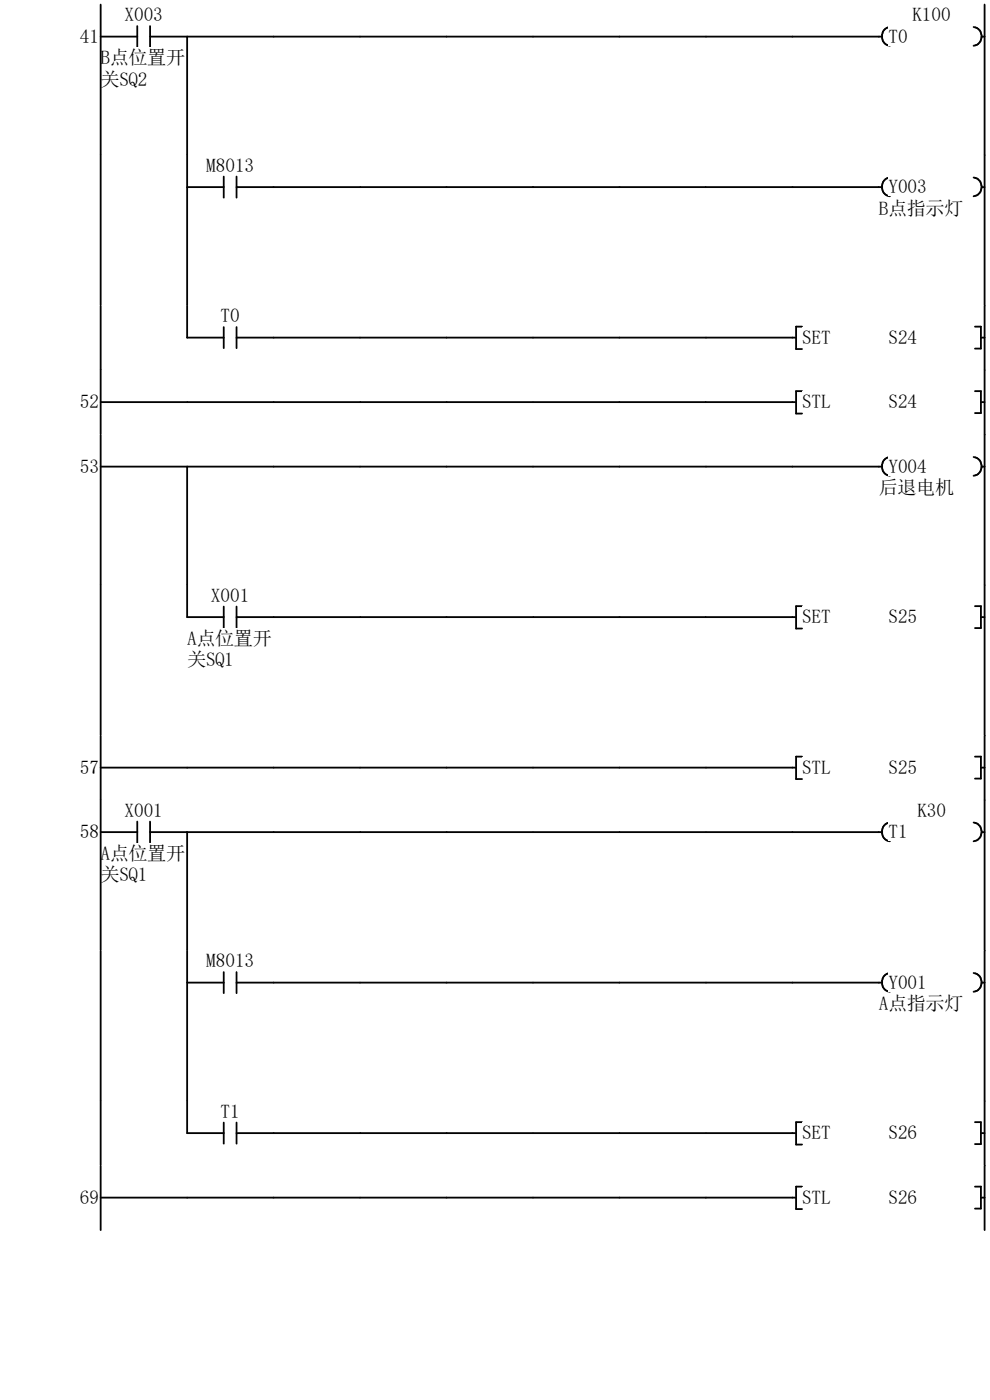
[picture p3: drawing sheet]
<svg xmlns="http://www.w3.org/2000/svg" width="210mm" height="297mm" viewBox="0 0 210 297" stroke-linecap="round" stroke-linejoin="round" font-family="sans-serif">
<path d="M21.4 7.8h7.7M29.1 5.5v4.5M31.8 7.8h7.9M31.8 5.5v4.5" fill="none" stroke="#070000" stroke-width=".39"/>
<g fill="#fff">
<path d="M21.3 10.1h17.9v4.1h-17.9z"/>
<path d="M21.3 14.6h9.9v4.2h-9.9z"/>
</g>
<path d="M21.4 1v31.9M187.1 7.8h-147.4v25.1M188.8 5.7a2.02 2.02 0 0 0-1.7 2 2.02 2.02 0 0 0 1.7 2" fill="none" stroke="#070000" stroke-width=".39"/>
<g fill="#fff">
<path d="M193.5 1h8.2v4.1h-8.2z"/>
<path d="M188.5 5.5h4v4.2h-4z"/>
</g>
<path d="M206.5 5.7a2.01 2.01 0 0 1 1.8 2 2.01 2.01 0 0 1-1.8 2M208.2 7.8h.7M208.9 1v31.9" fill="none" stroke="#070000" stroke-width=".39"/>
<path d="M1 32.9h185.5v32h-185.5z" fill-rule="evenodd" fill="#fff"/>
<path d="M186.5 32.9h22.4v32h-22.4z" fill="#fff"/>
<path d="M21.4 32.9v31.9" fill="none" stroke="#070000" stroke-width=".39"/>
<path d="M43.8 32.9h10.1v4.1h-10.1z" fill="#fff"/>
<path d="M39.7 39.7h7.8M39.7 32.9v31.9M47.5 37.5v4.4M50.2 39.7h136.9M50.2 37.5v4.4M188.8 37.7a2.02 2.02 0 0 0-1.7 1.9 2.02 2.02 0 0 0 1.7 2" fill="none" stroke="#070000" stroke-width=".39"/>
<path d="M188.5 37.5h8.1v4.1h-8.1z" fill="#fff"/>
<path d="M206.5 37.7a2.01 2.01 0 0 1 1.8 1.9 2.01 2.01 0 0 1-1.8 2M208.2 39.7h.7" fill="none" stroke="#070000" stroke-width=".39"/>
<path d="M186.4 42h17.9v4.1h-17.9z" fill="#fff"/>
<path d="M208.9 32.9v31.9" fill="none" stroke="#070000" stroke-width=".39"/>
<path d="M1 64.9h207.9v13.6h-207.9z" fill-rule="evenodd" fill="#fff"/>
<path d="M21.4 64.8v13.7" fill="none" stroke="#070000" stroke-width=".39"/>
<path d="M46.8 64.9h4v4.1h-4z" fill="#fff"/>
<path d="M39.7 64.8v6.8h7.8M47.5 69.4v4.5M50.2 71.6h118.7M50.2 69.4v4.5M170.1 69.3h-1.2v4.8h1.2" fill="none" stroke="#070000" stroke-width=".39"/>
<g fill="#fff">
<path d="M170.1 69.4h6.2v4.1h-6.2z"/>
<path d="M188.5 69.4h6.1v4.1h-6.1z"/>
</g>
<path d="M206.8 69.3h1.3v4.7h-1.3M208.1 71.6h.8M208.9 64.8v13.7" fill="none" stroke="#070000" stroke-width=".39"/>
<path d="M1 78.5h207.9v13.7h-207.9z" fill-rule="evenodd" fill="#fff"/>
<path d="M17 83.1h4v4.1h-4z" fill="#fff"/>
<path d="M21.4 78.5v13.7M21.4 85.3h147.5M170.1 83h-1.2v4.7h1.2" fill="none" stroke="#070000" stroke-width=".39"/>
<g fill="#fff">
<path d="M170.1 83.1h6.2v4.1h-6.2z"/>
<path d="M188.5 83.1h6.1v4.1h-6.1z"/>
</g>
<path d="M208.9 78.5v13.7M206.8 83h1.3v4.6h-1.3M208.1 85.3h.8" fill="none" stroke="#070000" stroke-width=".39"/>
<g fill="#fff">
<path d="M1 92.2h185.5v32h-185.5z" fill-rule="evenodd"/>
<path d="M186.5 92.2h22.4v32h-22.4zM17 96.8h4v4.1h-4z" fill-rule="evenodd"/>
</g>
<path d="M21.4 99h165.7M21.4 92.2v31.9M39.7 99v25.1M188.8 97a2.02 2.02 0 0 0-1.7 1.9 2.02 2.02 0 0 0 1.7 2" fill="none" stroke="#070000" stroke-width=".39"/>
<path d="M188.5 96.8h8.1v4.1h-8.1z" fill="#fff"/>
<path d="M206.5 97a2.01 2.01 0 0 1 1.8 1.9 2.01 2.01 0 0 1-1.8 2M208.2 99h.7" fill="none" stroke="#070000" stroke-width=".39"/>
<path d="M186.4 101.3h16v4.1h-16z" fill="#fff"/>
<path d="M208.9 92.2v31.9" fill="none" stroke="#070000" stroke-width=".39"/>
<path d="M1 124.2h207.9v31.9h-207.9z" fill-rule="evenodd" fill="#fff"/>
<path d="M21.4 124.1v32" fill="none" stroke="#070000" stroke-width=".39"/>
<path d="M44.7 124.2h8.2v4.1h-8.2z" fill="#fff"/>
<path d="M39.7 130.9h7.8M47.5 128.7v4.5M50.2 130.9h7.8M50.2 128.7v4.5" fill="none" stroke="#070000" stroke-width=".39"/>
<g fill="#fff">
<path d="M39.7 133.3h17.9v4.1h-17.9z"/>
<path d="M39.7 137.8h9.9v4.1h-9.9z"/>
</g>
<path d="M39.7 124.1v6.8M58 130.9h110.9M170.1 128.6h-1.2v4.7h1.2" fill="none" stroke="#070000" stroke-width=".39"/>
<g fill="#fff">
<path d="M170.1 128.7h6.2v4.1h-6.2z"/>
<path d="M188.5 128.7h6.1v4.1h-6.1z"/>
</g>
<path d="M206.8 128.6h1.3v4.6h-1.3M208.1 130.9h.8M208.9 124.1v32" fill="none" stroke="#070000" stroke-width=".39"/>
<path d="M1 156.1h207.9v13.7h-207.9z" fill-rule="evenodd" fill="#fff"/>
<path d="M17 160.7h4v4.1h-4z" fill="#fff"/>
<path d="M21.4 156.1v13.6M21.4 162.9h147.5M170.1 160.5h-1.2v4.8h1.2" fill="none" stroke="#070000" stroke-width=".39"/>
<g fill="#fff">
<path d="M170.1 160.6h6.2v4.1h-6.2z"/>
<path d="M188.5 160.6h6.1v4.1h-6.1z"/>
</g>
<path d="M208.9 156.1v13.6M206.8 160.5h1.3v4.7h-1.3M208.1 162.9h.8" fill="none" stroke="#070000" stroke-width=".39"/>
<g fill="#fff">
<path d="M1 169.8h185.5v31.9h-185.5z" fill-rule="evenodd"/>
<path d="M186.5 169.8h22.4v31.9h-22.4zM17 174.3h4v4.1h-4z" fill-rule="evenodd"/>
</g>
<path d="M26.4 169.8h8.1v4.1h-8.1z" fill="#fff"/>
<path d="M21.4 176.5h7.7M29.1 174.3v4.5M31.8 176.5h7.9M31.8 174.3v4.5" fill="none" stroke="#070000" stroke-width=".39"/>
<g fill="#fff">
<path d="M21.3 178.9h17.9v4.1h-17.9z"/>
<path d="M21.3 183.4h9.9v4.1h-9.9z"/>
</g>
<path d="M21.4 169.7v32M187.1 176.5h-147.4v25.2M188.8 174.5a2.02 2.02 0 0 0-1.7 2 2.02 2.02 0 0 0 1.7 2" fill="none" stroke="#070000" stroke-width=".39"/>
<g fill="#fff">
<path d="M194.6 169.8h6.1v4.1h-6.1z"/>
<path d="M188.5 174.3h4v4.1h-4z"/>
</g>
<path d="M206.5 174.5a2.01 2.01 0 0 1 1.8 2 2.01 2.01 0 0 1-1.8 2M208.2 176.5h.7M208.9 169.7v32" fill="none" stroke="#070000" stroke-width=".39"/>
<path d="M1 201.7h185.5v31.9h-185.5z" fill-rule="evenodd" fill="#fff"/>
<path d="M186.5 201.7h22.4v31.9h-22.4z" fill="#fff"/>
<path d="M21.4 201.7v31.9" fill="none" stroke="#070000" stroke-width=".39"/>
<path d="M43.8 201.7h10.1v4.1h-10.1z" fill="#fff"/>
<path d="M39.7 208.5h7.8M39.7 201.7v31.9M47.5 206.2v4.5M50.2 208.5h136.9M50.2 206.2v4.5M188.8 206.4a2.02 2.02 0 0 0-1.7 2 2.02 2.02 0 0 0 1.7 2" fill="none" stroke="#070000" stroke-width=".39"/>
<path d="M188.5 206.2h8.1v4.2h-8.1z" fill="#fff"/>
<path d="M206.5 206.4a2.01 2.01 0 0 1 1.8 2 2.01 2.01 0 0 1-1.8 2M208.2 208.5h.7" fill="none" stroke="#070000" stroke-width=".39"/>
<path d="M186.4 210.8h17.9v4.1h-17.9z" fill="#fff"/>
<path d="M208.9 201.7v31.9" fill="none" stroke="#070000" stroke-width=".39"/>
<path d="M1 233.6h207.9v13.7h-207.9z" fill-rule="evenodd" fill="#fff"/>
<path d="M21.4 233.6v13.7" fill="none" stroke="#070000" stroke-width=".39"/>
<path d="M46.8 233.6h4v4.1h-4z" fill="#fff"/>
<path d="M39.7 233.6v6.8h7.8M47.5 238.2v4.4M50.2 238.2v4.4M170.1 238.1h-1.2v4.7h1.2M50.2 240.4h118.7" fill="none" stroke="#070000" stroke-width=".39"/>
<g fill="#fff">
<path d="M170.1 238.2h6.2v4.1h-6.2z"/>
<path d="M188.5 238.2h6.1v4.1h-6.1z"/>
</g>
<path d="M206.8 238.1h1.3v4.6h-1.3M208.9 233.6v13.7M208.1 240.4h.8" fill="none" stroke="#070000" stroke-width=".39"/>
<path d="M1 247.3h207.9v13.7h-207.9z" fill-rule="evenodd" fill="#fff"/>
<path d="M17 251.9h4v4.1h-4z" fill="#fff"/>
<path d="M21.4 254.1h147.5M21.4 247.3v13.7M170.1 251.7h-1.2v4.8h1.2" fill="none" stroke="#070000" stroke-width=".39"/>
<g fill="#fff">
<path d="M170.1 251.8h6.2v4.1h-6.2z"/>
<path d="M188.5 251.8h6.1v4.1h-6.1z"/>
</g>
<path d="M206.8 251.7h1.3v4.7h-1.3M208.1 254.1h.8M208.9 247.3v13.7" fill="none" stroke="#070000" stroke-width=".39"/>
<g font-size="4.1">
<text x="26.4" y="4.5">X003</text>
<text x="193.5" y="4.5">K100</text>
<text x="17" y="9.1">41</text>
<text x="188.5" y="9.1">T0</text>
<text x="21.3" y="13.6">B点位置开</text>
<text x="21.3" y="18.2">关SQ2</text>
<text x="43.8" y="36.4">M8013</text>
<text x="188.5" y="41">Y003</text>
<text x="186.4" y="45.6">B点指示灯</text>
<text x="46.8" y="68.4">T0</text>
<text x="170.1" y="72.9">SET</text>
<text x="188.5" y="72.9">S24</text>
<text x="17" y="86.6">52</text>
<text x="170.1" y="86.6">STL</text>
<text x="188.5" y="86.6">S24</text>
<text x="17" y="100.3">53</text>
<text x="188.5" y="100.3">Y004</text>
<text x="186.4" y="104.8">后退电机</text>
<text x="44.8" y="127.7">X001</text>
<text x="39.7" y="136.8">A点位置开</text>
<text x="170.1" y="132.2">SET</text>
<text x="188.5" y="132.2">S25</text>
<text x="39.7" y="141.3">关SQ1</text>
<text x="17" y="164.2">57</text>
<text x="170.1" y="164.1">STL</text>
<text x="188.5" y="164.1">S25</text>
<text x="26.4" y="173.3">X001</text>
<text x="194.6" y="173.3">K30</text>
<text x="17" y="177.8">58</text>
<text x="188.5" y="177.8">T1</text>
<text x="21.3" y="182.4">A点位置开</text>
<text x="21.3" y="186.9">关SQ1</text>
<text x="43.8" y="205.2">M8013</text>
<text x="188.5" y="209.8">Y001</text>
<text x="186.4" y="214.3">A点指示灯</text>
<text x="46.8" y="237.2">T1</text>
<text x="170.1" y="241.7">SET</text>
<text x="188.5" y="241.7">S26</text>
<text x="17" y="255.4">69</text>
<text x="170.1" y="255.4">STL</text>
<text x="188.5" y="255.4">S26</text>
</g>
</svg>
